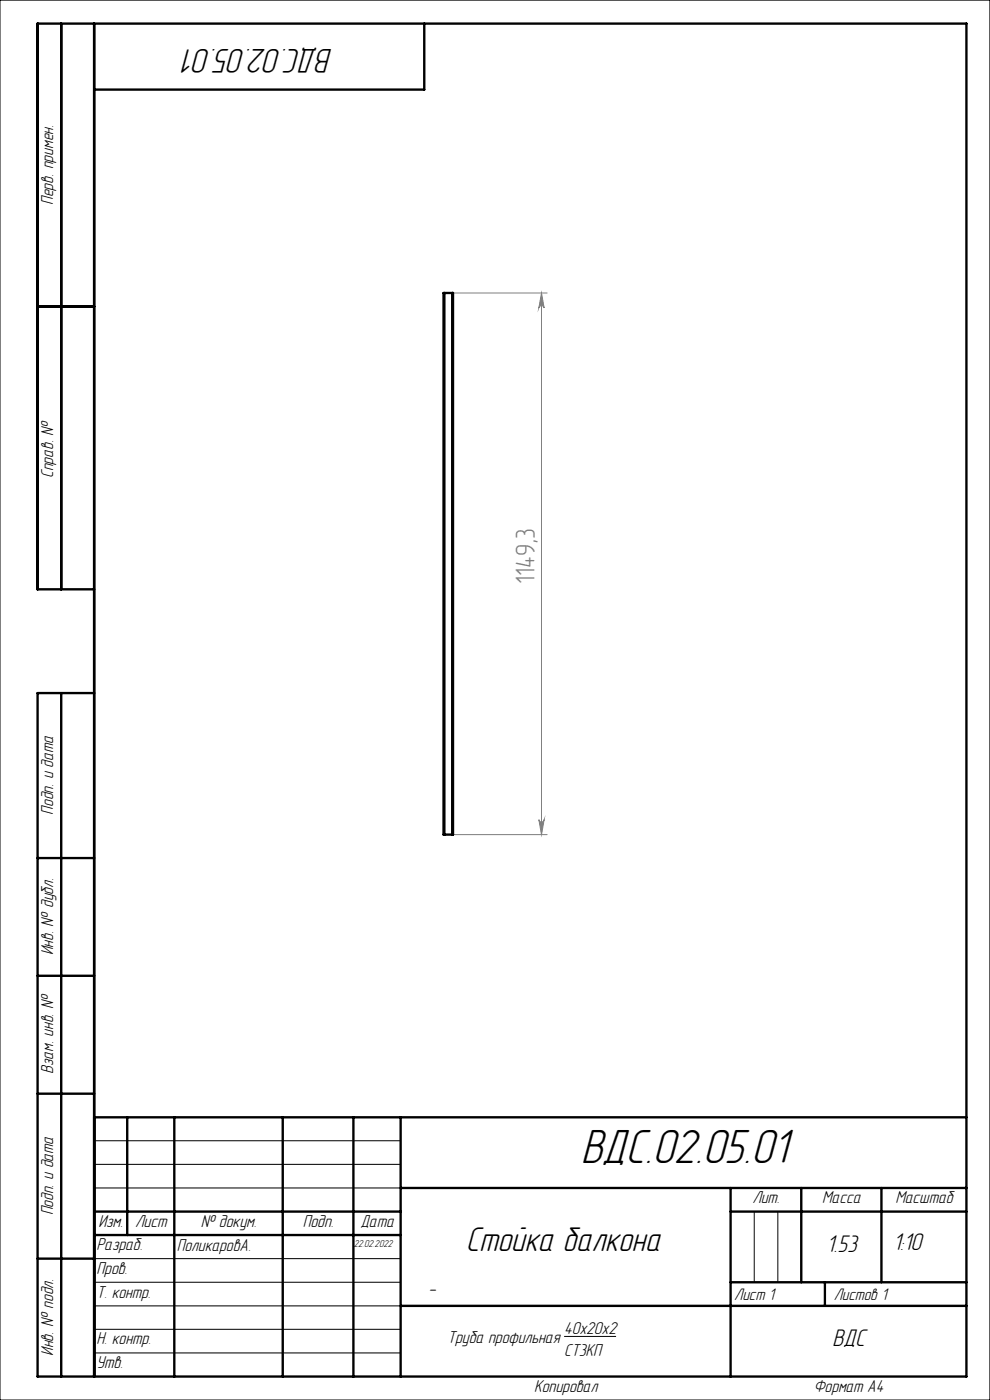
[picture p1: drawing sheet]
<svg xmlns="http://www.w3.org/2000/svg" width="210mm" height="297mm" viewBox="0 0 210 297" stroke-linecap="round" stroke-linejoin="round" font-family="sans-serif">
<path d="M0 0h210v297h-210zM20 242h65M20 247h65M20 252h65M160 257v15M165 257v15M20 267h65M20 272h65M20 277h65M20 282h65M20 287h65M119.7 283.5h11" fill="none" stroke="#000" stroke-width=".21"/>
<path d="M96.1 62.2h20M114.9 62.2v114.9M114.9 62.2l.5 3.1a.57 .57 0 0 0-.5-.5 .57 .57 0 0 0-.6 .5zM96.1 177.1h20M114.3 173.9a.57 .57 0 0 0 .6 .5 .57 .57 0 0 0 .5-.5l-.5 3.2z" fill="none" stroke="#808080" stroke-width=".21"/>
<g fill="none" stroke="#000" stroke-width=".5">
<path d="M13 5v120M20 5v287M90 5v14h-70M8 65h12M20 125h-12v-120h197v287h-197v-145h12M13 147v145M8 182h12M8 207h12M8 232h12M20 237h185M27 237v25M37 237v55"/>
<path d="M60 237v55M75 237v55M85 237v55M20 257h65M85 252h120M155 252v40M155 257h50M170 252v20M187 252v20M8 267h12M20 262h65M85 277h120"/>
<path d="M155 272h50M175 272v5"/>
</g>
<path d="M114.9 62.2l.5 3.1a.57 .57 0 0 0-.5-.5 .57 .57 0 0 0-.6 .5zM114.3 173.9a.57 .57 0 0 0 .6 .5 .57 .57 0 0 0 .5-.5l-.5 3.2z" fill="#808080"/>
<path d="M94.3 62.2h-.2v114.9h.2M94.3 62.2v114.9M94.3 62.2h1.7M96 62.2h.1v114.9h-.1M96 62.2v114.9M94.3 177.1h1.7" fill="none" stroke="#000" stroke-width=".5"/>
<text font-size="10.5" x="123.1" y="246.7">ВДС.02.05.01</text>
<g font-size="7.5">
<text x="70.6" y="10.5" transform="rotate(-180 70.6 10.5)">ВДС.02.05.01</text>
<text x="98.8" y="265.3">Стойка балкона</text>
</g>
<text font-size="5.8" fill="#808080" x="113.5" y="124" transform="rotate(-90 113.5 124)">1149,3</text>
<g font-size="5.3">
<text x="175.3" y="265.6">1.53</text>
<text x="189.4" y="265.2">1:10</text>
<text x="176.6" y="285.6">ВДС</text>
</g>
<text font-size="4.4" x="90.9" y="274.7">-</text>
<g font-size="3.8">
<text x="11.3" y="43.5" transform="rotate(-90 11.3 43.5)">Перв. примен.</text>
<text x="11.3" y="101.4" transform="rotate(-90 11.3 101.4)">Справ. №</text>
<text x="11.3" y="172.8" transform="rotate(-90 11.3 172.8)">Подп. и дата</text>
<text x="11.3" y="202.7" transform="rotate(-90 11.3 202.7)">Инв. № дубл.</text>
<text x="11.3" y="227.8" transform="rotate(-90 11.3 227.8)">Взам. инв. №</text>
<text x="11.3" y="257.9" transform="rotate(-90 11.3 257.9)">Подп. и дата</text>
<text x="159.6" y="255.3">Лит.</text>
<text x="174.4" y="255.3">Масса</text>
<text x="189.9" y="255.3">Масштаб</text>
<text x="20.9" y="260.3">Изм.</text>
<text x="28.7" y="260.2">Лист</text>
<text x="42.6" y="260.2">№ докум.</text>
<text x="64.2" y="260.2">Подп.</text>
<text x="76.5" y="260.2">Дата</text>
<text x="20.5" y="265.3">Разраб.</text>
<text x="37.5" y="265.4">ПоликаровА.</text>
<text x="20.5" y="275.3">Т. контр.</text>
<text x="20.5" y="270.3">Пров.</text>
<text x="11.3" y="287.7" transform="rotate(-90 11.3 287.7)">Инв. № подл.</text>
<text x="20.5" y="285.2">Н. контр.</text>
<text x="94.9" y="284.9">Труба профильная</text>
<text x="119.7" y="283.1">40х20х2</text>
<text x="119.7" y="287.7">СТ3КП</text>
<text x="20.5" y="290.3">Утв.</text>
<text x="113.3" y="295.3">Копировал</text>
<text x="172.6" y="295.3">Формат А4</text>
</g>
<g font-size="3.7">
<text x="155.7" y="275.8">Лист 1</text>
<text x="176.9" y="275.8">Листов 1</text>
</g>
<text font-size="2.2" x="75.1" y="264.6">22.02.2022</text>
</svg>
